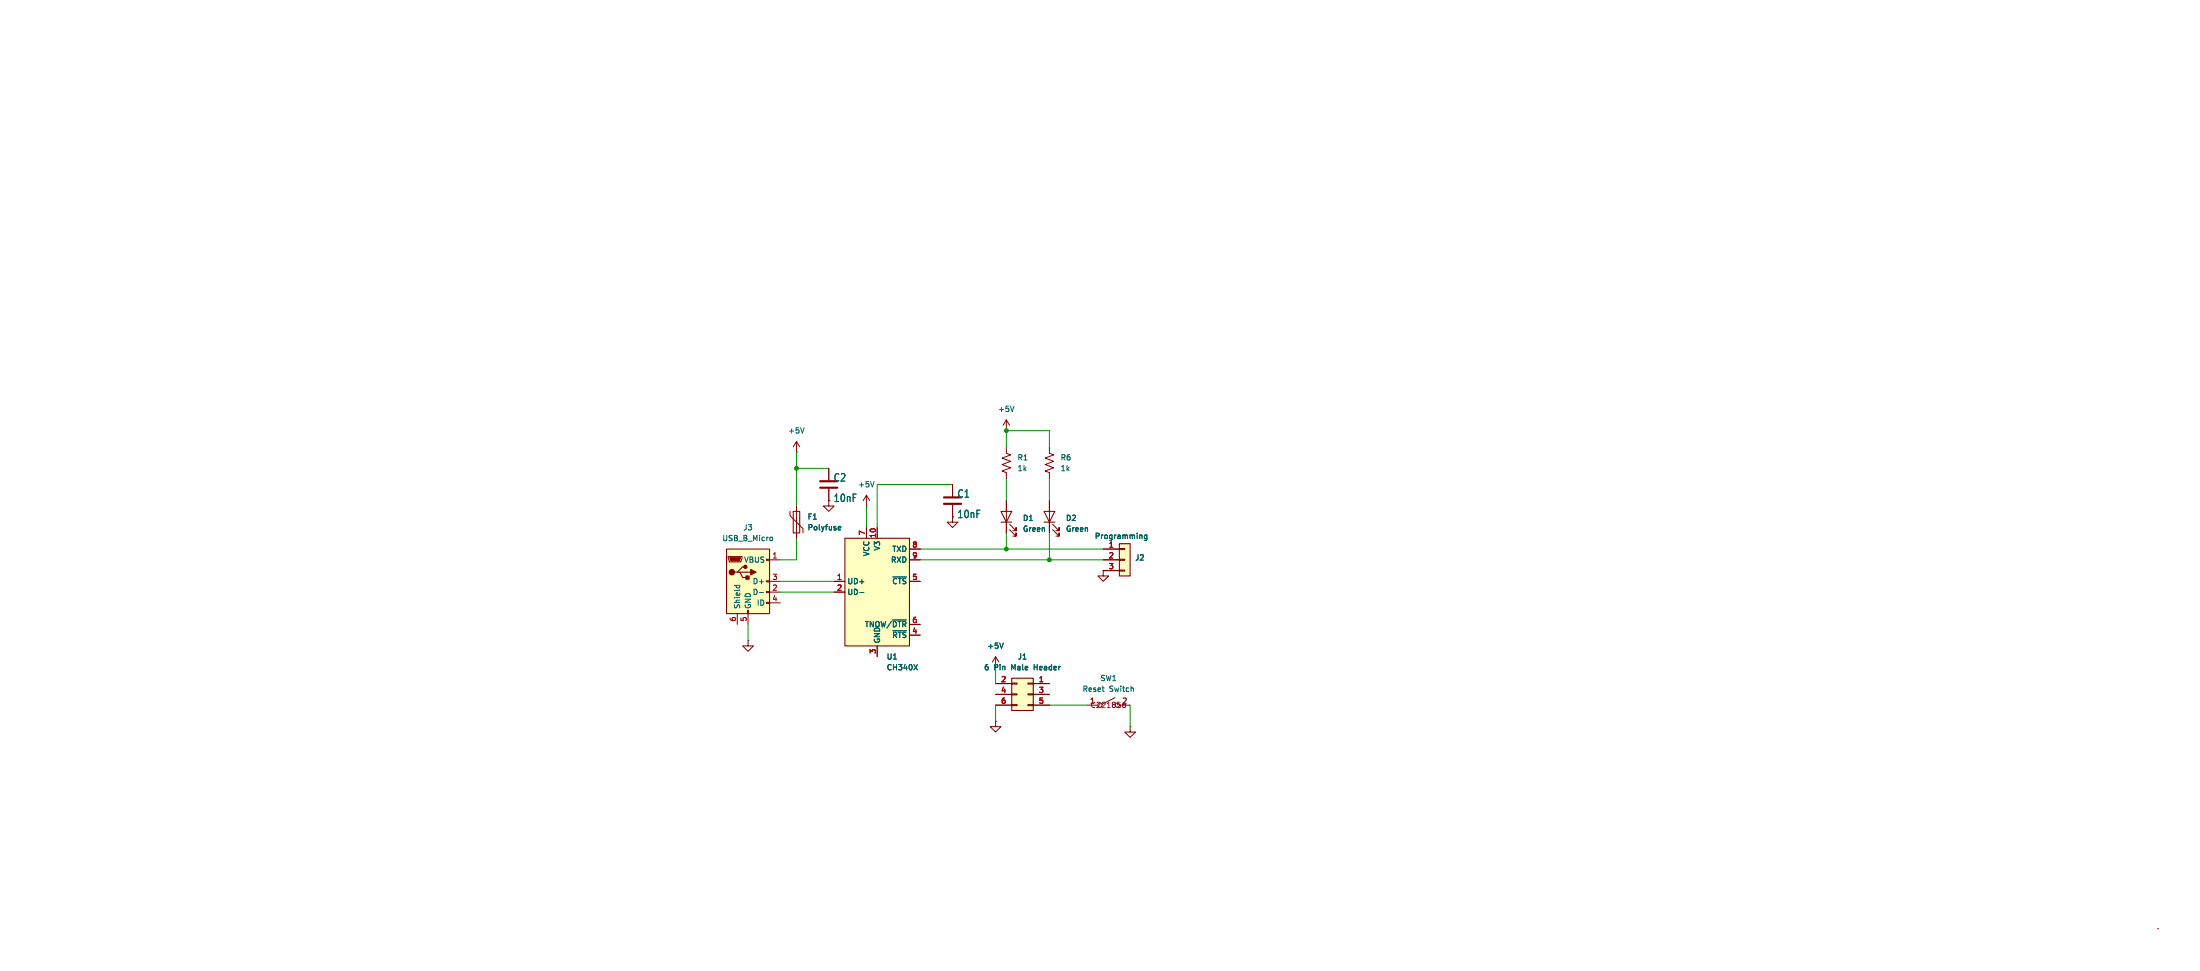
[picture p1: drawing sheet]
(kicad_sch
 (version 20250114)
 (generator "eeschema")
 (generator_version "9.0")
 (paper "User" 519.176 229.133)
 (lib_symbols
  (symbol "Connector:USB_B_Micro"
   (pin_names
    (offset 1.016)) (exclude_from_sim no) (in_bom yes) (on_board yes)
   (property "Reference" "J" (at -5.08 11.43 0) (effects (font (size 1.27 1.27)) (justify left)))
   (property "Value" "USB_B_Micro" (at -5.08 8.89 0) (effects (font (size 1.27 1.27)) (justify left)))
   (property "Footprint" "" (at 3.81 -1.27 0) (effects (font (size 1.27 1.27)) (hide yes)))
   (property "Datasheet" "~" (at 3.81 -1.27 0) (effects (font (size 1.27 1.27)) (hide yes)))
   (property "Description" "USB Micro Type B connector" (at 0 0 0) (effects (font (size 1.27 1.27)) (hide yes)))
   (symbol "USB_B_Micro_0_1"
    (rectangle (start -5.08 -7.62) (end 5.08 7.62) (stroke (width 0.254) (type default)) (fill (type background)))
    (polyline (pts (xy -4.699 5.842) (xy -4.699 5.588) (xy -4.445 4.826) (xy -4.445 4.572) (xy -1.651 4.572) (xy -1.651 4.826) (xy -1.397 5.588) (xy -1.397 5.842) (xy -4.699 5.842)) (stroke (width 0) (type default)) (fill (type none)))
    (polyline (pts (xy -4.318 5.588) (xy -1.778 5.588) (xy -2.032 4.826) (xy -4.064 4.826) (xy -4.318 5.588)) (stroke (width 0) (type default)) (fill (type outline)))
    (circle (center -3.81 2.159) (radius 0.635) (stroke (width 0.254) (type default)) (fill (type outline)))
    (polyline (pts (xy -3.175 2.159) (xy -2.54 2.159) (xy -1.27 3.429) (xy -0.635 3.429)) (stroke (width 0.254) (type default)) (fill (type none)))
    (polyline (pts (xy -2.54 2.159) (xy -1.905 2.159) (xy -1.27 0.889) (xy 0 0.889)) (stroke (width 0.254) (type default)) (fill (type none)))
    (polyline (pts (xy -1.905 2.159) (xy 0.635 2.159)) (stroke (width 0.254) (type default)) (fill (type none)))
    (circle (center -0.635 3.429) (radius 0.381) (stroke (width 0.254) (type default)) (fill (type outline)))
    (rectangle (start -0.127 -7.62) (end 0.127 -6.858) (stroke (width 0) (type default)) (fill (type none)))
    (rectangle (start 0.254 1.27) (end -0.508 0.508) (stroke (width 0.254) (type default)) (fill (type outline)))
    (polyline (pts (xy 0.635 2.794) (xy 0.635 1.524) (xy 1.905 2.159) (xy 0.635 2.794)) (stroke (width 0.254) (type default)) (fill (type outline)))
    (rectangle (start 5.08 4.953) (end 4.318 5.207) (stroke (width 0) (type default)) (fill (type none)))
    (rectangle (start 5.08 -0.127) (end 4.318 0.127) (stroke (width 0) (type default)) (fill (type none)))
    (rectangle (start 5.08 -2.667) (end 4.318 -2.413) (stroke (width 0) (type default)) (fill (type none)))
    (rectangle (start 5.08 -5.207) (end 4.318 -4.953) (stroke (width 0) (type default)) (fill (type none))))
   (symbol "USB_B_Micro_1_1"
    (pin passive line (at -2.54 -10.16 90) (length 2.54) (name "Shield" (effects (font (size 1.27 1.27)))) (number "6" (effects (font (size 1.27 1.27)))))
    (pin power_out line (at 0 -10.16 90) (length 2.54) (name "GND" (effects (font (size 1.27 1.27)))) (number "5" (effects (font (size 1.27 1.27)))))
    (pin power_out line (at 7.62 5.08 180) (length 2.54) (name "VBUS" (effects (font (size 1.27 1.27)))) (number "1" (effects (font (size 1.27 1.27)))))
    (pin bidirectional line (at 7.62 0 180) (length 2.54) (name "D+" (effects (font (size 1.27 1.27)))) (number "3" (effects (font (size 1.27 1.27)))))
    (pin bidirectional line (at 7.62 -2.54 180) (length 2.54) (name "D-" (effects (font (size 1.27 1.27)))) (number "2" (effects (font (size 1.27 1.27)))))
    (pin passive line (at 7.62 -5.08 180) (length 2.54) (name "ID" (effects (font (size 1.27 1.27)))) (number "4" (effects (font (size 1.27 1.27))))))
   (embedded_fonts no))
  (symbol "Connector_Generic:Conn_01x03"
   (pin_names
    (offset 1.016) (hide yes)) (exclude_from_sim no) (in_bom yes) (on_board yes)
   (property "Reference" "J" (at 0 5.08 0) (effects (font (size 1.27 1.27))))
   (property "Value" "Conn_01x03" (at 0 -5.08 0) (effects (font (size 1.27 1.27))))
   (property "Footprint" "" (at 0 0 0) (effects (font (size 1.27 1.27)) (hide yes)))
   (property "Datasheet" "~" (at 0 0 0) (effects (font (size 1.27 1.27)) (hide yes)))
   (property "Description" "Generic connector, single row, 01x03, script generated (kicad-library-utils/schlib/autogen/connector/)" (at 0 0 0) (effects (font (size 1.27 1.27)) (hide yes)))
   (symbol "Conn_01x03_1_1"
    (rectangle (start -1.27 3.81) (end 1.27 -3.81) (stroke (width 0.254) (type default)) (fill (type background)))
    (rectangle (start -1.27 2.667) (end 0 2.413) (stroke (width 0.1524) (type default)) (fill (type none)))
    (rectangle (start -1.27 0.127) (end 0 -0.127) (stroke (width 0.1524) (type default)) (fill (type none)))
    (rectangle (start -1.27 -2.413) (end 0 -2.667) (stroke (width 0.1524) (type default)) (fill (type none)))
    (pin passive line (at -5.08 2.54 0) (length 3.81) (name "Pin_1" (effects (font (size 1.27 1.27)))) (number "1" (effects (font (size 1.27 1.27)))))
    (pin passive line (at -5.08 0 0) (length 3.81) (name "Pin_2" (effects (font (size 1.27 1.27)))) (number "2" (effects (font (size 1.27 1.27)))))
    (pin passive line (at -5.08 -2.54 0) (length 3.81) (name "Pin_3" (effects (font (size 1.27 1.27)))) (number "3" (effects (font (size 1.27 1.27))))))
   (embedded_fonts no))
  (symbol "Connector_Generic:Conn_02x03_Odd_Even"
   (pin_names
    (offset 1.016) (hide yes)) (exclude_from_sim no) (in_bom yes) (on_board yes)
   (property "Reference" "J" (at 1.27 5.08 0) (effects (font (size 1.27 1.27))))
   (property "Value" "Conn_02x03_Odd_Even" (at 1.27 -5.08 0) (effects (font (size 1.27 1.27))))
   (property "Footprint" "" (at 0 0 0) (effects (font (size 1.27 1.27)) (hide yes)))
   (property "Datasheet" "~" (at 0 0 0) (effects (font (size 1.27 1.27)) (hide yes)))
   (property "Description" "Generic connector, double row, 02x03, odd/even pin numbering scheme (row 1 odd numbers, row 2 even numbers), script generated (kicad-library-utils/schlib/autogen/connector/)" (at 0 0 0) (effects (font (size 1.27 1.27)) (hide yes)))
   (symbol "Conn_02x03_Odd_Even_1_1"
    (rectangle (start -1.27 3.81) (end 3.81 -3.81) (stroke (width 0.254) (type default)) (fill (type background)))
    (rectangle (start -1.27 2.667) (end 0 2.413) (stroke (width 0.1524) (type default)) (fill (type none)))
    (rectangle (start -1.27 0.127) (end 0 -0.127) (stroke (width 0.1524) (type default)) (fill (type none)))
    (rectangle (start -1.27 -2.413) (end 0 -2.667) (stroke (width 0.1524) (type default)) (fill (type none)))
    (rectangle (start 3.81 2.667) (end 2.54 2.413) (stroke (width 0.1524) (type default)) (fill (type none)))
    (rectangle (start 3.81 0.127) (end 2.54 -0.127) (stroke (width 0.1524) (type default)) (fill (type none)))
    (rectangle (start 3.81 -2.413) (end 2.54 -2.667) (stroke (width 0.1524) (type default)) (fill (type none)))
    (pin passive line (at -5.08 2.54 0) (length 3.81) (name "Pin_1" (effects (font (size 1.27 1.27)))) (number "1" (effects (font (size 1.27 1.27)))))
    (pin passive line (at -5.08 0 0) (length 3.81) (name "Pin_3" (effects (font (size 1.27 1.27)))) (number "3" (effects (font (size 1.27 1.27)))))
    (pin passive line (at -5.08 -2.54 0) (length 3.81) (name "Pin_5" (effects (font (size 1.27 1.27)))) (number "5" (effects (font (size 1.27 1.27)))))
    (pin passive line (at 7.62 2.54 180) (length 3.81) (name "Pin_2" (effects (font (size 1.27 1.27)))) (number "2" (effects (font (size 1.27 1.27)))))
    (pin passive line (at 7.62 0 180) (length 3.81) (name "Pin_4" (effects (font (size 1.27 1.27)))) (number "4" (effects (font (size 1.27 1.27)))))
    (pin passive line (at 7.62 -2.54 180) (length 3.81) (name "Pin_6" (effects (font (size 1.27 1.27)))) (number "6" (effects (font (size 1.27 1.27))))))
   (embedded_fonts no))
  (symbol "Device:C"
   (pin_numbers (hide yes))
   (pin_names
    (offset 0.254)) (exclude_from_sim no) (in_bom yes) (on_board yes)
   (property "Reference" "C" (at 0.635 2.54 0) (effects (font (size 1.27 1.27)) (justify left)))
   (property "Value" "C" (at 0.635 -2.54 0) (effects (font (size 1.27 1.27)) (justify left)))
   (property "Footprint" "" (at 0.9652 -3.81 0) (effects (font (size 1.27 1.27)) (hide yes)))
   (property "Datasheet" "~" (at 0 0 0) (effects (font (size 1.27 1.27)) (hide yes)))
   (property "Description" "Unpolarized capacitor" (at 0 0 0) (effects (font (size 1.27 1.27)) (hide yes)))
   (symbol "C_0_1"
    (polyline (pts (xy -2.032 0.762) (xy 2.032 0.762)) (stroke (width 0.508) (type default)) (fill (type none)))
    (polyline (pts (xy -2.032 -0.762) (xy 2.032 -0.762)) (stroke (width 0.508) (type default)) (fill (type none))))
   (symbol "C_1_1"
    (pin passive line (at 0 3.81 270) (length 2.794) (name "~" (effects (font (size 1.27 1.27)))) (number "1" (effects (font (size 1.27 1.27)))))
    (pin passive line (at 0 -3.81 90) (length 2.794) (name "~" (effects (font (size 1.27 1.27)))) (number "2" (effects (font (size 1.27 1.27))))))
   (embedded_fonts no))
  (symbol "Device:LED"
   (pin_numbers (hide yes))
   (pin_names
    (offset 1.016) (hide yes)) (exclude_from_sim no) (in_bom yes) (on_board yes)
   (property "Reference" "D" (at 0 2.54 0) (effects (font (size 1.27 1.27))))
   (property "Value" "LED" (at 0 -2.54 0) (effects (font (size 1.27 1.27))))
   (property "Footprint" "" (at 0 0 0) (effects (font (size 1.27 1.27)) (hide yes)))
   (property "Datasheet" "~" (at 0 0 0) (effects (font (size 1.27 1.27)) (hide yes)))
   (property "Description" "Light emitting diode" (at 0 0 0) (effects (font (size 1.27 1.27)) (hide yes)))
   (symbol "LED_0_1"
    (polyline (pts (xy -3.048 -0.762) (xy -4.572 -2.286) (xy -3.81 -2.286) (xy -4.572 -2.286) (xy -4.572 -1.524)) (stroke (width 0) (type default)) (fill (type none)))
    (polyline (pts (xy -1.778 -0.762) (xy -3.302 -2.286) (xy -2.54 -2.286) (xy -3.302 -2.286) (xy -3.302 -1.524)) (stroke (width 0) (type default)) (fill (type none)))
    (polyline (pts (xy -1.27 0) (xy 1.27 0)) (stroke (width 0) (type default)) (fill (type none)))
    (polyline (pts (xy -1.27 -1.27) (xy -1.27 1.27)) (stroke (width 0.254) (type default)) (fill (type none)))
    (polyline (pts (xy 1.27 -1.27) (xy 1.27 1.27) (xy -1.27 0) (xy 1.27 -1.27)) (stroke (width 0.254) (type default)) (fill (type none))))
   (symbol "LED_1_1"
    (pin passive line (at -3.81 0 0) (length 2.54) (name "K" (effects (font (size 1.27 1.27)))) (number "1" (effects (font (size 1.27 1.27)))))
    (pin passive line (at 3.81 0 180) (length 2.54) (name "A" (effects (font (size 1.27 1.27)))) (number "2" (effects (font (size 1.27 1.27))))))
   (embedded_fonts no))
  (symbol "Device:Polyfuse"
   (pin_numbers (hide yes))
   (pin_names
    (offset 0)) (exclude_from_sim no) (in_bom yes) (on_board yes)
   (property "Reference" "F" (at -2.54 0 90) (effects (font (size 1.27 1.27))))
   (property "Value" "Polyfuse" (at 2.54 0 90) (effects (font (size 1.27 1.27))))
   (property "Footprint" "" (at 1.27 -5.08 0) (effects (font (size 1.27 1.27)) (justify left) (hide yes)))
   (property "Datasheet" "~" (at 0 0 0) (effects (font (size 1.27 1.27)) (hide yes)))
   (property "Description" "Resettable fuse, polymeric positive temperature coefficient" (at 0 0 0) (effects (font (size 1.27 1.27)) (hide yes)))
   (symbol "Polyfuse_0_1"
    (polyline (pts (xy -1.524 2.54) (xy -1.524 1.524) (xy 1.524 -1.524) (xy 1.524 -2.54)) (stroke (width 0) (type default)) (fill (type none)))
    (rectangle (start -0.762 2.54) (end 0.762 -2.54) (stroke (width 0.254) (type default)) (fill (type none)))
    (polyline (pts (xy 0 2.54) (xy 0 -2.54)) (stroke (width 0) (type default)) (fill (type none))))
   (symbol "Polyfuse_1_1"
    (pin passive line (at 0 3.81 270) (length 1.27) (name "~" (effects (font (size 1.27 1.27)))) (number "1" (effects (font (size 1.27 1.27)))))
    (pin passive line (at 0 -3.81 90) (length 1.27) (name "~" (effects (font (size 1.27 1.27)))) (number "2" (effects (font (size 1.27 1.27))))))
   (embedded_fonts no))
  (symbol "Device:R_US"
   (pin_numbers (hide yes))
   (pin_names
    (offset 0)) (exclude_from_sim no) (in_bom yes) (on_board yes)
   (property "Reference" "R" (at 2.54 0 90) (effects (font (size 1.27 1.27))))
   (property "Value" "R_US" (at -2.54 0 90) (effects (font (size 1.27 1.27))))
   (property "Footprint" "" (at 1.016 -0.254 90) (effects (font (size 1.27 1.27)) (hide yes)))
   (property "Datasheet" "~" (at 0 0 0) (effects (font (size 1.27 1.27)) (hide yes)))
   (property "Description" "Resistor, US symbol" (at 0 0 0) (effects (font (size 1.27 1.27)) (hide yes)))
   (symbol "R_US_0_1"
    (polyline (pts (xy 0 2.286) (xy 0 2.54)) (stroke (width 0) (type default)) (fill (type none)))
    (polyline (pts (xy 0 2.286) (xy 1.016 1.905) (xy 0 1.524) (xy -1.016 1.143) (xy 0 0.762)) (stroke (width 0) (type default)) (fill (type none)))
    (polyline (pts (xy 0 0.762) (xy 1.016 0.381) (xy 0 0) (xy -1.016 -0.381) (xy 0 -0.762)) (stroke (width 0) (type default)) (fill (type none)))
    (polyline (pts (xy 0 -0.762) (xy 1.016 -1.143) (xy 0 -1.524) (xy -1.016 -1.905) (xy 0 -2.286)) (stroke (width 0) (type default)) (fill (type none)))
    (polyline (pts (xy 0 -2.286) (xy 0 -2.54)) (stroke (width 0) (type default)) (fill (type none))))
   (symbol "R_US_1_1"
    (pin passive line (at 0 3.81 270) (length 1.27) (name "~" (effects (font (size 1.27 1.27)))) (number "1" (effects (font (size 1.27 1.27)))))
    (pin passive line (at 0 -3.81 90) (length 1.27) (name "~" (effects (font (size 1.27 1.27)))) (number "2" (effects (font (size 1.27 1.27))))))
   (embedded_fonts no))
  (symbol "Interface_USB:CH340X" (exclude_from_sim no) (in_bom yes) (on_board yes)
   (property "Reference" "U" (at -5.08 13.97 0) (effects (font (size 1.27 1.27)) (justify right)))
   (property "Value" "CH340X" (at 1.27 13.97 0) (effects (font (size 1.27 1.27)) (justify left)))
   (property "Footprint" "Package_SO:MSOP-10_3x3mm_P0.5mm" (at 1.27 -13.97 0) (effects (font (size 1.27 1.27)) (justify left) (hide yes)))
   (property "Datasheet" "https://cdn.sparkfun.com/assets/5/0/a/8/5/CH340DS1.PDF" (at -8.89 20.32 0) (effects (font (size 1.27 1.27)) (hide yes)))
   (property "Description" "USB serial converter, 5V-tolerant IO, UART, MSOP-10" (at 0 0 0) (effects (font (size 1.27 1.27)) (hide yes)))
   (symbol "CH340X_0_1"
    (rectangle (start -7.62 12.7) (end 7.62 -12.7) (stroke (width 0.254) (type default)) (fill (type background))))
   (symbol "CH340X_1_1"
    (pin bidirectional line (at -10.16 2.54 0) (length 2.54) (name "UD+" (effects (font (size 1.27 1.27)))) (number "1" (effects (font (size 1.27 1.27)))))
    (pin bidirectional line (at -10.16 0 0) (length 2.54) (name "UD-" (effects (font (size 1.27 1.27)))) (number "2" (effects (font (size 1.27 1.27)))))
    (pin power_in line (at -2.54 15.24 270) (length 2.54) (name "VCC" (effects (font (size 1.27 1.27)))) (number "7" (effects (font (size 1.27 1.27)))))
    (pin power_out line (at 0 15.24 270) (length 2.54) (name "V3" (effects (font (size 1.27 1.27)))) (number "10" (effects (font (size 1.27 1.27)))))
    (pin power_in line (at 0 -15.24 90) (length 2.54) (name "GND" (effects (font (size 1.27 1.27)))) (number "3" (effects (font (size 1.27 1.27)))))
    (pin output line (at 10.16 10.16 180) (length 2.54) (name "TXD" (effects (font (size 1.27 1.27)))) (number "8" (effects (font (size 1.27 1.27)))))
    (pin input line (at 10.16 7.62 180) (length 2.54) (name "RXD" (effects (font (size 1.27 1.27)))) (number "9" (effects (font (size 1.27 1.27)))))
    (pin input line (at 10.16 2.54 180) (length 2.54) (name "~{CTS}" (effects (font (size 1.27 1.27)))) (number "5" (effects (font (size 1.27 1.27)))))
    (pin output line (at 10.16 -7.62 180) (length 2.54) (name "TNOW/~{DTR}" (effects (font (size 1.27 1.27)))) (number "6" (effects (font (size 1.27 1.27)))))
    (pin output line (at 10.16 -10.16 180) (length 2.54) (name "~{RTS}" (effects (font (size 1.27 1.27)))) (number "4" (effects (font (size 1.27 1.27))))))
   (embedded_fonts no))
  (symbol "Switch:SW_SPST"
   (pin_names
    (offset 0) (hide yes)) (exclude_from_sim no) (in_bom yes) (on_board yes)
   (property "Reference" "SW" (at 0 3.175 0) (effects (font (size 1.27 1.27))))
   (property "Value" "SW_SPST" (at 0 -2.54 0) (effects (font (size 1.27 1.27))))
   (property "Footprint" "" (at 0 0 0) (effects (font (size 1.27 1.27)) (hide yes)))
   (property "Datasheet" "~" (at 0 0 0) (effects (font (size 1.27 1.27)) (hide yes)))
   (property "Description" "Single Pole Single Throw (SPST) switch" (at 0 0 0) (effects (font (size 1.27 1.27)) (hide yes)))
   (symbol "SW_SPST_0_0"
    (circle (center -2.032 0) (radius 0.508) (stroke (width 0) (type default)) (fill (type none)))
    (polyline (pts (xy -1.524 0.254) (xy 1.524 1.778)) (stroke (width 0) (type default)) (fill (type none)))
    (circle (center 2.032 0) (radius 0.508) (stroke (width 0) (type default)) (fill (type none))))
   (symbol "SW_SPST_1_1"
    (pin passive line (at -5.08 0 0) (length 2.54) (name "A" (effects (font (size 1.27 1.27)))) (number "1" (effects (font (size 1.27 1.27)))))
    (pin passive line (at 5.08 0 180) (length 2.54) (name "B" (effects (font (size 1.27 1.27)))) (number "2" (effects (font (size 1.27 1.27))))))
   (embedded_fonts no))
  (symbol "power:+5V"
   (power)
   (pin_numbers (hide yes))
   (pin_names
    (offset 0) (hide yes)) (exclude_from_sim no) (in_bom yes) (on_board yes)
   (property "Reference" "#PWR" (at 0 -3.81 0) (effects (font (size 1.27 1.27)) (hide yes)))
   (property "Value" "+5V" (at 0 3.556 0) (effects (font (size 1.27 1.27))))
   (property "Footprint" "" (at 0 0 0) (effects (font (size 1.27 1.27)) (hide yes)))
   (property "Datasheet" "" (at 0 0 0) (effects (font (size 1.27 1.27)) (hide yes)))
   (property "Description" "Power symbol creates a global label with name \"+5V\"" (at 0 0 0) (effects (font (size 1.27 1.27)) (hide yes)))
   (symbol "+5V_0_1"
    (polyline (pts (xy -0.762 1.27) (xy 0 2.54)) (stroke (width 0) (type default)) (fill (type none)))
    (polyline (pts (xy 0 2.54) (xy 0.762 1.27)) (stroke (width 0) (type default)) (fill (type none)))
    (polyline (pts (xy 0 0) (xy 0 2.54)) (stroke (width 0) (type default)) (fill (type none))))
   (symbol "+5V_1_1"
    (pin power_in line (at 0 0 90) (length 0) (name "~" (effects (font (size 1.27 1.27)))) (number "1" (effects (font (size 1.27 1.27))))))
   (embedded_fonts no))
  (symbol "power:GND"
   (power)
   (pin_numbers (hide yes))
   (pin_names
    (offset 0) (hide yes)) (exclude_from_sim no) (in_bom yes) (on_board yes)
   (property "Reference" "#PWR" (at 0 -6.35 0) (effects (font (size 1.27 1.27)) (hide yes)))
   (property "Value" "GND" (at 0 -3.81 0) (effects (font (size 1.27 1.27))))
   (property "Footprint" "" (at 0 0 0) (effects (font (size 1.27 1.27)) (hide yes)))
   (property "Datasheet" "" (at 0 0 0) (effects (font (size 1.27 1.27)) (hide yes)))
   (property "Description" "Power symbol creates a global label with name \"GND\" , ground" (at 0 0 0) (effects (font (size 1.27 1.27)) (hide yes)))
   (symbol "GND_0_1"
    (polyline (pts (xy 0 0) (xy 0 -1.27) (xy 1.27 -1.27) (xy 0 -2.54) (xy -1.27 -1.27) (xy 0 -1.27)) (stroke (width 0) (type default)) (fill (type none))))
   (symbol "GND_1_1"
    (pin power_in line (at 0 0 270) (length 0) (name "~" (effects (font (size 1.27 1.27)))) (number "1" (effects (font (size 1.27 1.27))))))
   (embedded_fonts no)))
 (junction
  (at 237.49 101.6)
  (diameter 0)
  (color 0 0 0 0))
 (junction
  (at 187.96 110.49)
  (diameter 0)
  (color 0 0 0 0))
 (junction
  (at 237.49 129.54)
  (diameter 0)
  (color 0 0 0 0))
 (junction
  (at 247.65 132.08)
  (diameter 0)
  (color 0 0 0 0))
 (wire
  (pts (xy 187.96 106.68) (xy 187.96 110.49))
  (stroke (width 0) (type default)))
 (wire
  (pts (xy 176.53 151.13) (xy 176.53 147.32))
  (stroke (width 0) (type default)))
 (wire
  (pts (xy 237.49 105.41) (xy 237.49 101.6))
  (stroke (width 0.1524) (type solid)))
 (wire
  (pts (xy 247.65 125.73) (xy 247.65 132.08))
  (stroke (width 0) (type default)))
 (wire
  (pts (xy 237.49 101.6) (xy 247.65 101.6))
  (stroke (width 0.1524) (type solid)))
 (wire
  (pts (xy 204.47 119.38) (xy 204.47 124.46))
  (stroke (width 0) (type default)))
 (wire
  (pts (xy 217.17 132.08) (xy 247.65 132.08))
  (stroke (width 0) (type default)))
 (wire
  (pts (xy 187.96 132.08) (xy 187.96 127))
  (stroke (width 0) (type default)))
 (wire
  (pts (xy 247.65 166.37) (xy 256.54 166.37))
  (stroke (width 0) (type default)))
 (wire
  (pts (xy 187.96 110.49) (xy 195.58 110.49))
  (stroke (width 0) (type default)))
 (wire
  (pts (xy 184.15 139.7) (xy 196.85 139.7))
  (stroke (width 0) (type default)))
 (wire
  (pts (xy 237.49 113.03) (xy 237.49 118.11))
  (stroke (width 0.1524) (type solid)))
 (wire
  (pts (xy 184.15 137.16) (xy 196.85 137.16))
  (stroke (width 0) (type default)))
 (wire
  (pts (xy 217.17 129.54) (xy 237.49 129.54))
  (stroke (width 0) (type default)))
 (wire
  (pts (xy 234.95 157.48) (xy 234.95 161.29))
  (stroke (width 0) (type default)))
 (wire
  (pts (xy 207.01 114.3) (xy 207.01 124.46))
  (stroke (width 0) (type default)))
 (wire
  (pts (xy 187.96 110.49) (xy 187.96 119.38))
  (stroke (width 0) (type default)))
 (wire
  (pts (xy 234.95 170.18) (xy 234.95 166.37))
  (stroke (width 0) (type default)))
 (wire
  (pts (xy 237.49 125.73) (xy 237.49 129.54))
  (stroke (width 0) (type default)))
 (wire
  (pts (xy 184.15 132.08) (xy 187.96 132.08))
  (stroke (width 0) (type default)))
 (wire
  (pts (xy 266.7 166.37) (xy 266.7 171.45))
  (stroke (width 0) (type default)))
 (wire
  (pts (xy 247.65 113.03) (xy 247.65 118.11))
  (stroke (width 0.1524) (type solid)))
 (wire
  (pts (xy 224.79 114.3) (xy 207.01 114.3))
  (stroke (width 0) (type default)))
 (wire
  (pts (xy 237.49 129.54) (xy 260.35 129.54))
  (stroke (width 0) (type default)))
 (wire
  (pts (xy 247.65 105.41) (xy 247.65 101.6))
  (stroke (width 0.1524) (type solid)))
 (wire
  (pts (xy 247.65 132.08) (xy 260.35 132.08))
  (stroke (width 0) (type default)))
 (symbol
  (lib_id "power:+5V")
  (at 187.96 106.68 0)
  (unit 1)
  (exclude_from_sim no)
  (in_bom yes)
  (on_board yes)
  (dnp no)
  (fields_autoplaced yes)
  (property "Reference" "#PWR03" (at 187.96 110.49 0) (effects (font (size 1.27 1.27)) (hide yes)))
  (property "Value" "+5V" (at 187.96 101.6 0) (effects (font (size 1.27 1.27))))
  (property "Footprint" "" (at 187.96 106.68 0) (effects (font (size 1.27 1.27)) (hide yes)))
  (property "Datasheet" "" (at 187.96 106.68 0) (effects (font (size 1.27 1.27)) (hide yes)))
  (property "Description" "Power symbol creates a global label with name \"+5V\"" (at 187.96 106.68 0) (effects (font (size 1.27 1.27)) (hide yes)))
  (pin "1"))
 (symbol
  (lib_id "power:+5V")
  (at 204.47 119.38 0)
  (unit 1)
  (exclude_from_sim no)
  (in_bom yes)
  (on_board yes)
  (dnp no)
  (fields_autoplaced yes)
  (property "Reference" "#PWR05" (at 204.47 123.19 0) (effects (font (size 1.27 1.27)) (hide yes)))
  (property "Value" "+5V" (at 204.47 114.3 0) (effects (font (size 1.27 1.27))))
  (property "Footprint" "" (at 204.47 119.38 0) (effects (font (size 1.27 1.27)) (hide yes)))
  (property "Datasheet" "" (at 204.47 119.38 0) (effects (font (size 1.27 1.27)) (hide yes)))
  (property "Description" "Power symbol creates a global label with name \"+5V\"" (at 204.47 119.38 0) (effects (font (size 1.27 1.27)) (hide yes)))
  (pin "1"))
 (symbol
  (lib_id "power:+5V")
  (at 234.95 157.48 0)
  (unit 1)
  (exclude_from_sim no)
  (in_bom yes)
  (on_board yes)
  (dnp no)
  (fields_autoplaced yes)
  (property "Reference" "#PWR02" (at 234.95 161.29 0) (effects (font (size 1.27 1.27)) (hide yes)))
  (property "Value" "+5V" (at 234.95 152.4 0) (effects (font (size 1.27 1.27))))
  (property "Footprint" "" (at 234.95 157.48 0) (effects (font (size 1.27 1.27)) (hide yes)))
  (property "Datasheet" "" (at 234.95 157.48 0) (effects (font (size 1.27 1.27)) (hide yes)))
  (property "Description" "Power symbol creates a global label with name \"+5V\"" (at 234.95 157.48 0) (effects (font (size 1.27 1.27)) (hide yes)))
  (pin "1"))
 (symbol
  (lib_id "power:GND")
  (at 266.7 171.45 0)
  (unit 1)
  (exclude_from_sim no)
  (in_bom yes)
  (on_board yes)
  (dnp no)
  (property "Reference" "#SUPPLY010" (at 266.7 171.45 0) (effects (font (size 1.27 1.27)) (hide yes)))
  (property "Value" "GND" (at 268.224 173.482 0) (effects (font (size 1.778 1.5113)) (justify left bottom) (hide yes)))
  (property "Footprint" "" (at 266.7 171.45 0) (effects (font (size 1.27 1.27)) (hide yes)))
  (property "Datasheet" "" (at 266.7 171.45 0) (effects (font (size 1.27 1.27)) (hide yes)))
  (property "Description" "Power symbol creates a global label with name \"GND\" , ground" (at 266.7 171.45 0) (effects (font (size 1.27 1.27)) (hide yes)))
  (pin "1"))
 (symbol
  (lib_id "Connector_Generic:Conn_02x03_Odd_Even")
  (at 242.57 163.83 0)
  (mirror y)
  (unit 1)
  (exclude_from_sim no)
  (in_bom yes)
  (on_board yes)
  (dnp no)
  (fields_autoplaced yes)
  (property "Reference" "J1" (at 241.3 154.94 0) (effects (font (size 1.27 1.27))))
  (property "Value" "6 Pin Male Header" (at 241.3 157.48 0) (effects (font (size 1.27 1.27))))
  (property "Footprint" "Connector_PinHeader_2.54mm:PinHeader_2x03_P2.54mm_Vertical" (at 242.57 163.83 0) (effects (font (size 1.27 1.27)) (hide yes)))
  (property "Datasheet" "~" (at 242.57 163.83 0) (effects (font (size 1.27 1.27)) (hide yes)))
  (property "Description" "Generic connector, double row, 02x03, odd/even pin numbering scheme (row 1 odd numbers, row 2 even numbers), script generated (kicad-library-utils/schlib/autogen/connector/)" (at 242.57 163.83 0) (effects (font (size 1.27 1.27)) (hide yes)))
  (property "Digikey" "732-5394-ND" (at 242.57 163.83 0) (effects (font (size 1.27 1.27)) (hide yes)))
  (property "Field6" "" (at 242.57 163.83 0) (effects (font (size 1.27 1.27)) (hide yes)))
  (property "DigiKey-PN" "" (at 242.57 163.83 0) (effects (font (size 1.27 1.27))))
  (pin "4")
  (pin "5")
  (pin "1")
  (pin "6")
  (pin "3")
  (pin "2"))
 (symbol
  (lib_id "Connector_Generic:Conn_01x03")
  (at 265.43 132.08 0)
  (unit 1)
  (exclude_from_sim no)
  (in_bom yes)
  (on_board yes)
  (dnp no)
  (property "Reference" "J2" (at 268.986 131.572 0) (effects (font (size 1.27 1.27))))
  (property "Value" "Programming" (at 264.668 126.492 0) (effects (font (size 1.27 1.27))))
  (property "Footprint" "Connector_PinHeader_2.54mm:PinHeader_1x03_P2.54mm_Vertical" (at 265.43 132.08 0) (effects (font (size 1.27 1.27)) (hide yes)))
  (property "Datasheet" "~" (at 265.43 132.08 0) (effects (font (size 1.27 1.27)) (hide yes)))
  (property "Description" "Generic connector, single row, 01x03, script generated (kicad-library-utils/schlib/autogen/connector/)" (at 265.43 132.08 0) (effects (font (size 1.27 1.27)) (hide yes)))
  (property "Digikey" "732-5316-ND" (at 265.43 132.08 0) (effects (font (size 1.27 1.27)) (hide yes)))
  (property "LCSC" "" (at 265.43 132.08 0) (effects (font (size 1.27 1.27)) (hide yes)))
  (pin "1")
  (pin "3")
  (pin "2"))
 (symbol
  (lib_id "Device:LED")
  (at 247.65 121.92 90)
  (unit 1)
  (exclude_from_sim no)
  (in_bom yes)
  (on_board yes)
  (dnp no)
  (fields_autoplaced yes)
  (property "Reference" "D2" (at 251.46 122.2374 90) (effects (font (size 1.27 1.27)) (justify right)))
  (property "Value" "Green" (at 251.46 124.7774 90) (effects (font (size 1.27 1.27)) (justify right)))
  (property "Footprint" "Diode_SMD:D_0805_2012Metric" (at 247.65 121.92 0) (effects (font (size 1.27 1.27)) (hide yes)))
  (property "Datasheet" "~" (at 247.65 121.92 0) (effects (font (size 1.27 1.27)) (hide yes)))
  (property "Description" "Light emitting diode" (at 247.65 121.92 0) (effects (font (size 1.27 1.27)) (hide yes)))
  (property "Digikey" "LTST-C171GKT" (at 247.65 121.92 90) (effects (font (size 1.27 1.27)) (hide yes)))
  (property "Field6" "" (at 247.65 121.92 0) (effects (font (size 1.27 1.27)) (hide yes)))
  (property "LCSC" "C2297 " (at 247.65 121.92 0) (effects (font (size 1.27 1.27)) (hide yes)))
  (property "DigiKey-PN" "" (at 247.65 121.92 0) (effects (font (size 1.27 1.27))))
  (pin "1")
  (pin "2"))
 (symbol
  (lib_id "Interface_USB:CH340X")
  (at 207.01 139.7 0)
  (unit 1)
  (exclude_from_sim no)
  (in_bom yes)
  (on_board yes)
  (dnp no)
  (fields_autoplaced yes)
  (property "Reference" "U1" (at 209.1533 154.94 0) (effects (font (size 1.27 1.27)) (justify left)))
  (property "Value" "CH340X" (at 209.1533 157.48 0) (effects (font (size 1.27 1.27)) (justify left)))
  (property "Footprint" "Package_SO:MSOP-10_3x3mm_P0.5mm" (at 208.28 153.67 0) (effects (font (size 1.27 1.27)) (justify left) (hide yes)))
  (property "Datasheet" "https://cdn.sparkfun.com/assets/5/0/a/8/5/CH340DS1.PDF" (at 198.12 119.38 0) (effects (font (size 1.27 1.27)) (hide yes)))
  (property "Description" "USB serial converter, 5V-tolerant IO, UART, MSOP-10" (at 207.01 139.7 0) (effects (font (size 1.27 1.27)) (hide yes)))
  (property "LCSC" "CH340X" (at 207.01 139.7 0) (effects (font (size 1.27 1.27)) (hide yes)))
  (pin "4")
  (pin "3")
  (pin "8")
  (pin "2")
  (pin "1")
  (pin "5")
  (pin "10")
  (pin "6")
  (pin "7")
  (pin "9"))
 (symbol
  (lib_id "power:GND")
  (at 260.35 134.62 0)
  (unit 1)
  (exclude_from_sim no)
  (in_bom yes)
  (on_board yes)
  (dnp no)
  (property "Reference" "#SUPPLY024" (at 260.35 134.62 0) (effects (font (size 1.27 1.27)) (hide yes)))
  (property "Value" "GND" (at 261.874 136.652 0) (effects (font (size 1.778 1.5113)) (justify left bottom) (hide yes)))
  (property "Footprint" "" (at 260.35 134.62 0) (effects (font (size 1.27 1.27)) (hide yes)))
  (property "Datasheet" "" (at 260.35 134.62 0) (effects (font (size 1.27 1.27)) (hide yes)))
  (property "Description" "Power symbol creates a global label with name \"GND\" , ground" (at 260.35 134.62 0) (effects (font (size 1.27 1.27)) (hide yes)))
  (pin "1"))
 (symbol
  (lib_id "Device:R_US")
  (at 247.65 109.22 0)
  (unit 1)
  (exclude_from_sim no)
  (in_bom yes)
  (on_board yes)
  (dnp no)
  (fields_autoplaced yes)
  (property "Reference" "R6" (at 250.19 107.9499 0) (effects (font (size 1.27 1.27)) (justify left)))
  (property "Value" "1k" (at 250.19 110.4899 0) (effects (font (size 1.27 1.27)) (justify left)))
  (property "Footprint" "Resistor_SMD:R_0805_2012Metric" (at 248.666 109.474 90) (effects (font (size 1.27 1.27)) (hide yes)))
  (property "Datasheet" "~" (at 247.65 109.22 0) (effects (font (size 1.27 1.27)) (hide yes)))
  (property "Description" "Resistor, US symbol" (at 247.65 109.22 0) (effects (font (size 1.27 1.27)) (hide yes)))
  (property "Digikey" "311-1.0KARCT-ND" (at 247.65 109.22 0) (effects (font (size 1.27 1.27)) (hide yes)))
  (property "LCSC" "C95781" (at 247.65 109.22 0) (effects (font (size 1.27 1.27)) (hide yes)))
  (property "DigiKey-PN" "" (at 247.65 109.22 0) (effects (font (size 1.27 1.27))))
  (pin "2")
  (pin "1"))
 (symbol
  (lib_id "Device:LED")
  (at 237.49 121.92 90)
  (unit 1)
  (exclude_from_sim no)
  (in_bom yes)
  (on_board yes)
  (dnp no)
  (fields_autoplaced yes)
  (property "Reference" "D1" (at 241.3 122.2374 90) (effects (font (size 1.27 1.27)) (justify right)))
  (property "Value" "Green" (at 241.3 124.7774 90) (effects (font (size 1.27 1.27)) (justify right)))
  (property "Footprint" "Diode_SMD:D_0805_2012Metric" (at 237.49 121.92 0) (effects (font (size 1.27 1.27)) (hide yes)))
  (property "Datasheet" "~" (at 237.49 121.92 0) (effects (font (size 1.27 1.27)) (hide yes)))
  (property "Description" "Light emitting diode" (at 237.49 121.92 0) (effects (font (size 1.27 1.27)) (hide yes)))
  (property "Digikey" "LTST-C171GKT" (at 237.49 121.92 90) (effects (font (size 1.27 1.27)) (hide yes)))
  (property "Field6" "" (at 237.49 121.92 0) (effects (font (size 1.27 1.27)) (hide yes)))
  (property "LCSC" "C2297 " (at 237.49 121.92 0) (effects (font (size 1.27 1.27)) (hide yes)))
  (property "DigiKey-PN" "" (at 237.49 121.92 0) (effects (font (size 1.27 1.27))))
  (pin "1")
  (pin "2"))
 (symbol
  (lib_id "Device:C")
  (at 224.79 118.11 0)
  (unit 1)
  (exclude_from_sim no)
  (in_bom yes)
  (on_board yes)
  (dnp no)
  (property "Reference" "C1" (at 225.806 117.475 0) (effects (font (size 1.778 1.5113)) (justify left bottom)))
  (property "Value" "10nF" (at 225.806 122.301 0) (effects (font (size 1.778 1.5113)) (justify left bottom)))
  (property "Footprint" "Capacitor_SMD:C_0805_2012Metric" (at 225.7552 121.92 0) (effects (font (size 1.27 1.27)) (hide yes)))
  (property "Datasheet" "~" (at 224.79 118.11 0) (effects (font (size 1.27 1.27)) (hide yes)))
  (property "Description" "Unpolarized capacitor" (at 224.79 118.11 0) (effects (font (size 1.27 1.27)) (hide yes)))
  (property "Digikey" "399-1158-1-ND" (at 224.79 118.11 0) (effects (font (size 1.27 1.27)) (justify left bottom) (hide yes)))
  (property "LCSC" "C83170" (at 224.79 118.11 0) (effects (font (size 1.27 1.27)) (hide yes)))
  (pin "2")
  (pin "1"))
 (symbol
  (lib_id "Device:C")
  (at 195.58 114.3 0)
  (unit 1)
  (exclude_from_sim no)
  (in_bom yes)
  (on_board yes)
  (dnp no)
  (property "Reference" "C2" (at 196.596 113.665 0) (effects (font (size 1.778 1.5113)) (justify left bottom)))
  (property "Value" "10nF" (at 196.596 118.491 0) (effects (font (size 1.778 1.5113)) (justify left bottom)))
  (property "Footprint" "Capacitor_SMD:C_0805_2012Metric" (at 196.5452 118.11 0) (effects (font (size 1.27 1.27)) (hide yes)))
  (property "Datasheet" "~" (at 195.58 114.3 0) (effects (font (size 1.27 1.27)) (hide yes)))
  (property "Description" "Unpolarized capacitor" (at 195.58 114.3 0) (effects (font (size 1.27 1.27)) (hide yes)))
  (property "Digikey" "399-1158-1-ND" (at 195.58 114.3 0) (effects (font (size 1.27 1.27)) (justify left bottom) (hide yes)))
  (property "LCSC" "C83170" (at 195.58 114.3 0) (effects (font (size 1.27 1.27)) (hide yes)))
  (pin "2")
  (pin "1"))
 (symbol
  (lib_id "power:GND")
  (at 224.79 121.92 0)
  (unit 1)
  (exclude_from_sim no)
  (in_bom yes)
  (on_board yes)
  (dnp no)
  (property "Reference" "#SUPPLY03" (at 224.79 121.92 0) (effects (font (size 1.27 1.27)) (hide yes)))
  (property "Value" "GND" (at 226.314 123.952 0) (effects (font (size 1.778 1.5113)) (justify left bottom) (hide yes)))
  (property "Footprint" "" (at 224.79 121.92 0) (effects (font (size 1.27 1.27)) (hide yes)))
  (property "Datasheet" "" (at 224.79 121.92 0) (effects (font (size 1.27 1.27)) (hide yes)))
  (property "Description" "Power symbol creates a global label with name \"GND\" , ground" (at 224.79 121.92 0) (effects (font (size 1.27 1.27)) (hide yes)))
  (pin "1"))
 (symbol
  (lib_id "Device:R_US")
  (at 237.49 109.22 0)
  (unit 1)
  (exclude_from_sim no)
  (in_bom yes)
  (on_board yes)
  (dnp no)
  (fields_autoplaced yes)
  (property "Reference" "R1" (at 240.03 107.9499 0) (effects (font (size 1.27 1.27)) (justify left)))
  (property "Value" "1k" (at 240.03 110.4899 0) (effects (font (size 1.27 1.27)) (justify left)))
  (property "Footprint" "Resistor_SMD:R_0805_2012Metric" (at 238.506 109.474 90) (effects (font (size 1.27 1.27)) (hide yes)))
  (property "Datasheet" "~" (at 237.49 109.22 0) (effects (font (size 1.27 1.27)) (hide yes)))
  (property "Description" "Resistor, US symbol" (at 237.49 109.22 0) (effects (font (size 1.27 1.27)) (hide yes)))
  (property "Digikey" "311-1.0KARCT-ND" (at 237.49 109.22 0) (effects (font (size 1.27 1.27)) (hide yes)))
  (property "LCSC" "C95781" (at 237.49 109.22 0) (effects (font (size 1.27 1.27)) (hide yes)))
  (property "DigiKey-PN" "" (at 237.49 109.22 0) (effects (font (size 1.27 1.27))))
  (pin "2")
  (pin "1"))
 (symbol
  (lib_id "Switch:SW_SPST")
  (at 261.62 166.37 0)
  (unit 1)
  (exclude_from_sim no)
  (in_bom yes)
  (on_board yes)
  (dnp no)
  (fields_autoplaced yes)
  (property "Reference" "SW1" (at 261.62 160.02 0) (effects (font (size 1.27 1.27))))
  (property "Value" "Reset Switch" (at 261.62 162.56 0) (effects (font (size 1.27 1.27))))
  (property "Footprint" "Button_Switch_SMD:SW_SPST_PTS647_Sx38" (at 261.62 166.37 0) (effects (font (size 1.27 1.27)) (hide yes)))
  (property "Datasheet" "~" (at 261.62 166.37 0) (effects (font (size 1.27 1.27)) (hide yes)))
  (property "Description" "Single Pole Single Throw (SPST) switch" (at 261.62 166.37 0) (effects (font (size 1.27 1.27)) (hide yes)))
  (property "Digikey" "CKN9104CT-ND" (at 261.62 166.37 0) (effects (font (size 1.27 1.27)) (hide yes)))
  (property "LSCC" "" (at 261.62 166.37 0) (effects (font (size 1.27 1.27))))
  (property "LCSC" "C221856" (at 261.62 166.37 0) (effects (font (size 1.27 1.27))))
  (pin "2")
  (pin "1"))
 (symbol
  (lib_id "Connector:USB_B_Micro")
  (at 176.53 137.16 0)
  (unit 1)
  (exclude_from_sim no)
  (in_bom yes)
  (on_board yes)
  (dnp no)
  (fields_autoplaced yes)
  (property "Reference" "J3" (at 176.53 124.46 0) (effects (font (size 1.27 1.27))))
  (property "Value" "USB_B_Micro" (at 176.53 127 0) (effects (font (size 1.27 1.27))))
  (property "Footprint" "Connector_USB:USB_Micro-B_Wuerth_629105150521" (at 180.34 138.43 0) (effects (font (size 1.27 1.27)) (hide yes)))
  (property "Datasheet" "~" (at 180.34 138.43 0) (effects (font (size 1.27 1.27)) (hide yes)))
  (property "Description" "USB Micro Type B connector" (at 176.53 137.16 0) (effects (font (size 1.27 1.27)) (hide yes)))
  (property "LCSC" "C2894326" (at 176.53 137.16 0) (effects (font (size 1.27 1.27)) (hide yes)))
  (pin "5")
  (pin "1")
  (pin "3")
  (pin "2")
  (pin "4")
  (pin "6"))
 (symbol
  (lib_id "Device:Polyfuse")
  (at 187.96 123.19 180)
  (unit 1)
  (exclude_from_sim no)
  (in_bom yes)
  (on_board yes)
  (dnp no)
  (fields_autoplaced yes)
  (property "Reference" "F1" (at 190.5 121.9199 0) (effects (font (size 1.27 1.27)) (justify right)))
  (property "Value" "Polyfuse" (at 190.5 124.4599 0) (effects (font (size 1.27 1.27)) (justify right)))
  (property "Footprint" "Fuse:Fuse_1206_3216Metric" (at 186.69 118.11 0) (effects (font (size 1.27 1.27)) (justify left) (hide yes)))
  (property "Datasheet" "~" (at 187.96 123.19 0) (effects (font (size 1.27 1.27)) (hide yes)))
  (property "Description" "Resettable fuse, polymeric positive temperature coefficient" (at 187.96 123.19 0) (effects (font (size 1.27 1.27)) (hide yes)))
  (property "Digikey" "507-1794-1-ND" (at 187.96 123.19 0) (effects (font (size 1.27 1.27)) (hide yes)))
  (property "LCSC" "C194142" (at 187.96 123.19 0) (effects (font (size 1.27 1.27)) (hide yes)))
  (pin "1")
  (pin "2"))
 (symbol
  (lib_id "power:GND")
  (at 234.95 170.18 0)
  (unit 1)
  (exclude_from_sim no)
  (in_bom yes)
  (on_board yes)
  (dnp no)
  (property "Reference" "#SUPPLY020" (at 234.95 170.18 0) (effects (font (size 1.27 1.27)) (hide yes)))
  (property "Value" "GND" (at 236.474 172.212 0) (effects (font (size 1.778 1.5113)) (justify left bottom) (hide yes)))
  (property "Footprint" "" (at 234.95 170.18 0) (effects (font (size 1.27 1.27)) (hide yes)))
  (property "Datasheet" "" (at 234.95 170.18 0) (effects (font (size 1.27 1.27)) (hide yes)))
  (property "Description" "Power symbol creates a global label with name \"GND\" , ground" (at 234.95 170.18 0) (effects (font (size 1.27 1.27)) (hide yes)))
  (pin "1"))
 (symbol
  (lib_id "power:GND")
  (at 195.58 118.11 0)
  (unit 1)
  (exclude_from_sim no)
  (in_bom yes)
  (on_board yes)
  (dnp no)
  (property "Reference" "#SUPPLY01" (at 195.58 118.11 0) (effects (font (size 1.27 1.27)) (hide yes)))
  (property "Value" "GND" (at 197.104 120.142 0) (effects (font (size 1.778 1.5113)) (justify left bottom) (hide yes)))
  (property "Footprint" "" (at 195.58 118.11 0) (effects (font (size 1.27 1.27)) (hide yes)))
  (property "Datasheet" "" (at 195.58 118.11 0) (effects (font (size 1.27 1.27)) (hide yes)))
  (property "Description" "Power symbol creates a global label with name \"GND\" , ground" (at 195.58 118.11 0) (effects (font (size 1.27 1.27)) (hide yes)))
  (pin "1"))
 (symbol
  (lib_id "power:+5V")
  (at 237.49 101.6 0)
  (unit 1)
  (exclude_from_sim no)
  (in_bom yes)
  (on_board yes)
  (dnp no)
  (fields_autoplaced yes)
  (property "Reference" "#PWR06" (at 237.49 105.41 0) (effects (font (size 1.27 1.27)) (hide yes)))
  (property "Value" "+5V" (at 237.49 96.52 0) (effects (font (size 1.27 1.27))))
  (property "Footprint" "" (at 237.49 101.6 0) (effects (font (size 1.27 1.27)) (hide yes)))
  (property "Datasheet" "" (at 237.49 101.6 0) (effects (font (size 1.27 1.27)) (hide yes)))
  (property "Description" "Power symbol creates a global label with name \"+5V\"" (at 237.49 101.6 0) (effects (font (size 1.27 1.27)) (hide yes)))
  (pin "1"))
 (symbol
  (lib_id "power:GND")
  (at 176.53 151.13 0)
  (unit 1)
  (exclude_from_sim no)
  (in_bom yes)
  (on_board yes)
  (dnp no)
  (property "Reference" "#SUPPLY02" (at 176.53 151.13 0) (effects (font (size 1.27 1.27)) (hide yes)))
  (property "Value" "GND" (at 178.054 153.162 0) (effects (font (size 1.778 1.5113)) (justify left bottom) (hide yes)))
  (property "Footprint" "" (at 176.53 151.13 0) (effects (font (size 1.27 1.27)) (hide yes)))
  (property "Datasheet" "" (at 176.53 151.13 0) (effects (font (size 1.27 1.27)) (hide yes)))
  (property "Description" "Power symbol creates a global label with name \"GND\" , ground" (at 176.53 151.13 0) (effects (font (size 1.27 1.27)) (hide yes)))
  (pin "1"))
 (sheet_instances
  (path ""
   (page "1")))
 (embedded_fonts no))
